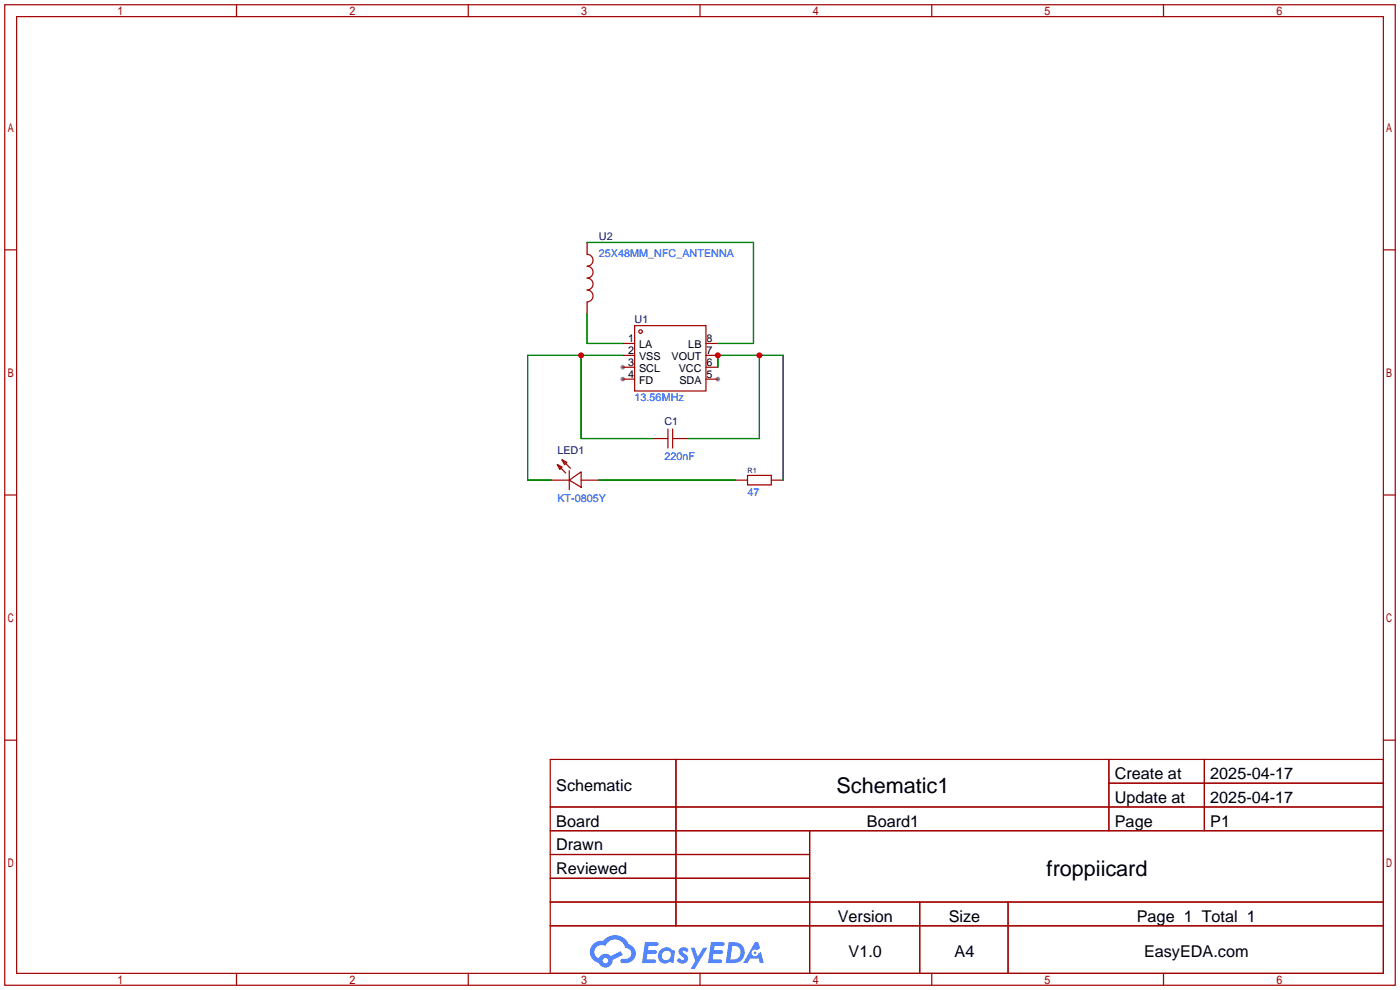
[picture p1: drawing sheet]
<svg xmlns="http://www.w3.org/2000/svg" width="299mm" height="212mm" viewBox="0 0 299 212" stroke-linecap="round" stroke-linejoin="round" font-family="sans-serif">
<g fill="#999">
<circle cx="153.4" cy="81" r=".51"/>
<circle cx="133.1" cy="81" r=".51"/>
<circle cx="133.1" cy="78.5" r=".51"/>
</g>
<g fill="none" stroke="#a10000" stroke-width=".25">
<path d="M1 1h297.2v209.6h-297.2zM3.6 3.6h292.1v204.4h-292.1zM50.5 1v2.6M100.1 1v2.6M149.6 1v2.6M199.1 1v2.6M248.7 1v2.6M1 53.4h2.6M295.7 53.4h2.5M1 105.8h2.6M295.7 105.8h2.5M1 158.2h2.6"/>
<path d="M295.7 158.2h2.5M117.6 162.3h178.1v45.7h-178.1zM117.6 172.5h178.1M117.6 177.5h178.1M144.5 162.3v35.6M173 177.5v30.5M237 162.3v15.2M237 167.4h58.7M257.4 162.3v15.2M117.6 182.6h55.4M117.6 192.8h178.1M117.6 187.7h55.4"/>
<path d="M117.6 197.9h178.1M196.6 192.8v15.2M215.4 192.8v15.2M50.5 208v2.6M100.1 208v2.6M149.6 208v2.6M199.1 208v2.6M248.7 208v2.6"/>
</g>
<g fill="#5487ff">
<path d="M145.3 202.7a1.3 1.3 0 0 1 1.9 .3l-.4 .6a.54 .54 0 0 0-.9-.2l.1 .2a1.34 1.34 0 0 1 .9 1.8 1.47 1.47 0 0 1-2.3-.1l.5-.6 .8 .5a.31 .31 0 0 0 .4-.3 .31 .31 0 0 0-.3-.4 1.12 1.12 0 0 1-.7-1.8z"/>
<path d="M147.6 202.5h.9l.6 2 1.2-2h.9l-2.7 4.6h-.9l1-1.7z"/>
<path d="M137.8 201.4h1.7a1.31 1.31 0 0 1 1.2 .2 .4 .4 0 0 1-.3 .5l-1.8 .1-.1 .9h1.6a.4 .4 0 0 1 .4 .4 .4 .4 0 0 1-.5 .4h-1.6l-.2 1.2h1.4a.46 .46 0 0 1 .5 0 .46 .46 0 0 1 .1 .5l-.4 .2h-2.6z"/>
<path d="M151.9 201.4h1.7a1.32 1.32 0 0 1 1.2 .2 .39 .39 0 0 1-.3 .5l-1.8 .1-.1 .9h1.6a.4 .4 0 0 1 .4 .4 .4 .4 0 0 1-.4 .4h-1.7l-.2 1.2h1.4a.46 .46 0 0 1 .5 0 .46 .46 0 0 1 .1 .5l-.4 .2h-2.6z"/>
<path d="M161.3 201.4h.8l.3 1.3-.6 .4a.75 .75 0 0 0-1.1 .3 .75 .75 0 0 0 .5 1 .75 .75 0 0 0 .9-.7l.5-.2 .6 2.3h-.8l-.3-.9h-1.8l-.5 .9h-1z"/>
<path d="M155.7 201.4l-.6 4.4h1.5a2.27 2.27 0 0 0 2.6-2.2 2.27 2.27 0 0 0-2.7-2.2zM156.5 202.1a1.5 1.5 0 0 1 1.8 1.6 1.5 1.5 0 0 1-1.9 1.4h-.3z"/>
<path d="M141.2 203a1.6 1.6 0 0 0-.3 2.3 1.6 1.6 0 0 0 2.3 .2l.7 .3 .3-2.4-.1-.3-.5-.1a1.58 1.58 0 0 0-2.4 0zM141.8 203.5a.98 .98 0 0 1 1.6 .4 .98 .98 0 0 1-1.1 1.3 .94 .94 0 0 1-.9-.7 .94 .94 0 0 1 .4-1z"/>
<path d="M126.8 201.8a2.37 2.37 0 0 0 1.1 4 1.54 1.54 0 0 0 1.8 1 1.54 1.54 0 0 0 1.2-1.6l2.2-1.1-.5-.8-2 1a1.57 1.57 0 0 0-2.7 .5 1.5 1.5 0 0 1-.7-2.1 1.5 1.5 0 0 1 2.2-.5 2.23 2.23 0 0 1 2.3-1.4 2.23 2.23 0 0 1 2 1.8 1.16 1.16 0 0 1 1.2 1.1 1.16 1.16 0 0 1-1.1 1.2h-.7a.47 .47 0 0 0-.5 .4 .47 .47 0 0 0 .4 .5 2.17 2.17 0 0 0 2.5-.9 2.17 2.17 0 0 0-.3-2.7l-.8-.4a3.2 3.2 0 0 0-5.5-.7l-1.1 .1zM128.8 205.3a.6 .6 0 0 1 1.2 0 .6 .6 0 0 1-1.2 0z"/>
<circle cx="161.4" cy="203.6" r=".28"/>
</g>
<g fill="none" stroke="#870000" stroke-width=".25">
<path d="M125.5 51.8v2.6M125.5 64.5v2.6M133.1 73.4h2.5M133.1 75.9h2.5M133.1 78.5h2.5M150.9 73.4h2.5M150.9 75.9h2.5M150.9 78.5h2.5M133.1 81h2.5M139.4 93.7h2.6M144.5 93.7h2.6M150.9 81h2.5"/>
<path d="M117.9 102.6h3.8M124.2 102.6h3.8M157.2 102.6h2.6M164.8 102.6h2.6"/>
</g>
<g fill="none" stroke="#a10000" stroke-width=".25">
<path d="M125.5 54.4a1.27 1.27 0 0 1 1.2 1.2 1.27 1.27 0 0 1-1.2 1.3 1.27 1.27 0 0 1 1.2 1.3 1.27 1.27 0 0 1-1.2 1.2 1.27 1.27 0 0 1 1.2 1.3 1.27 1.27 0 0 1-1.2 1.3 1.27 1.27 0 0 1 1.2 1.2 1.27 1.27 0 0 1-1.2 1.3M135.6 69.6h15.3v14h-15.3zM119.1 99.3l1 .5-.5 .5zM119.1 99.3l1.8 1.8M120.1 98.3l1.1 .5-.6 .5zM120.1 98.3l1.8 1.8M142 93.7h.7M142.7 91.7v4.1M143.8 91.7v4.1M143.8 93.7h.7M121.7 102.6l2.5-1.8v3.3zM121.7 100.6v4"/>
<path d="M159.8 101.6h5v2h-5z"/>
<circle cx="136.9" cy="70.9" r=".38"/>
</g>
<path d="M125.5 51.8h35.5v21.6h-7.6M124.2 75.9v17.8h15.2M125.5 67.1v6.3h7.6M133.1 75.9h-20.3v26.7h5.1M153.4 78.5v-2.6h14v26.7M162.3 75.9v17.8h-15.2M128 102.6h29.2" fill="none" stroke="#008700" stroke-width=".25"/>
<g fill="#c00">
<circle cx="162.3" cy="75.9" r=".63"/>
<circle cx="153.4" cy="75.9" r=".63"/>
<circle cx="124.2" cy="75.9" r=".63"/>
</g>
<g font-size="4.6">
<text x="178.8" y="169.4">Schematic1</text>
<text x="223.7" y="187.2">froppiicard</text>
</g>
<g font-size="3.5">
<text x="238.3" y="166.5">Create at</text>
<text x="258.7" y="166.5">2025-04-17</text>
<text x="118.9" y="169.1">Schematic</text>
<text x="238.3" y="171.6">Update at</text>
<text x="258.7" y="171.6">2025-04-17</text>
<text x="118.9" y="176.7">Board</text>
<text x="185.3" y="176.7">Board1</text>
<text x="238.3" y="176.7">Page</text>
<text x="258.7" y="176.7">P1</text>
<text x="118.9" y="181.8">Drawn</text>
<text x="118.9" y="186.8">Reviewed</text>
<text x="179.1" y="197">Version</text>
<text x="202.8" y="197">Size</text>
<text x="243" y="197">Page 1 Total 1</text>
<text x="181.4" y="204.6">V1.0</text>
<text x="204" y="204.6">A4</text>
<text x="244.5" y="204.6">EasyEDA.com</text>
</g>
<g font-size="2.3" fill="#000080">
<text x="128" y="51.4">U2</text>
<text x="135.6" y="69.1">U1</text>
<text x="142" y="90.7">C1</text>
<text x="119.1" y="97.1">LED1</text>
</g>
<g font-size="2.3" fill="#00f">
<text x="128" y="54.9">25X48MM_NFC_ANTENNA</text>
<text x="135.6" y="85.6">13.56MHz</text>
<text x="142" y="98.3">220nF</text>
<text x="119.1" y="107.2">KT-0805Y</text>
<text x="159.8" y="106">47</text>
</g>
<g font-size="2.3">
<text x="134.2" y="75.7">2</text>
<text x="134.2" y="73.2">1</text>
<text x="136.6" y="77">VSS</text>
<text x="136.6" y="74.4">LA</text>
<text x="143.5" y="77">VOUT</text>
<text x="147.1" y="74.4">LB</text>
<text x="151" y="73.2">8</text>
<text x="151" y="75.7">7</text>
<text x="134.2" y="80.8">4</text>
<text x="134.2" y="78.3">3</text>
<text x="136.6" y="82.1">FD</text>
<text x="136.6" y="79.5">SCL</text>
<text x="145.1" y="79.5">VCC</text>
<text x="145.2" y="82.1">SDA</text>
<text x="151" y="78.3">6</text>
<text x="151" y="80.8">5</text>
</g>
<text font-size="1.6" fill="#000080" x="159.8" y="101">R1</text>
</svg>
